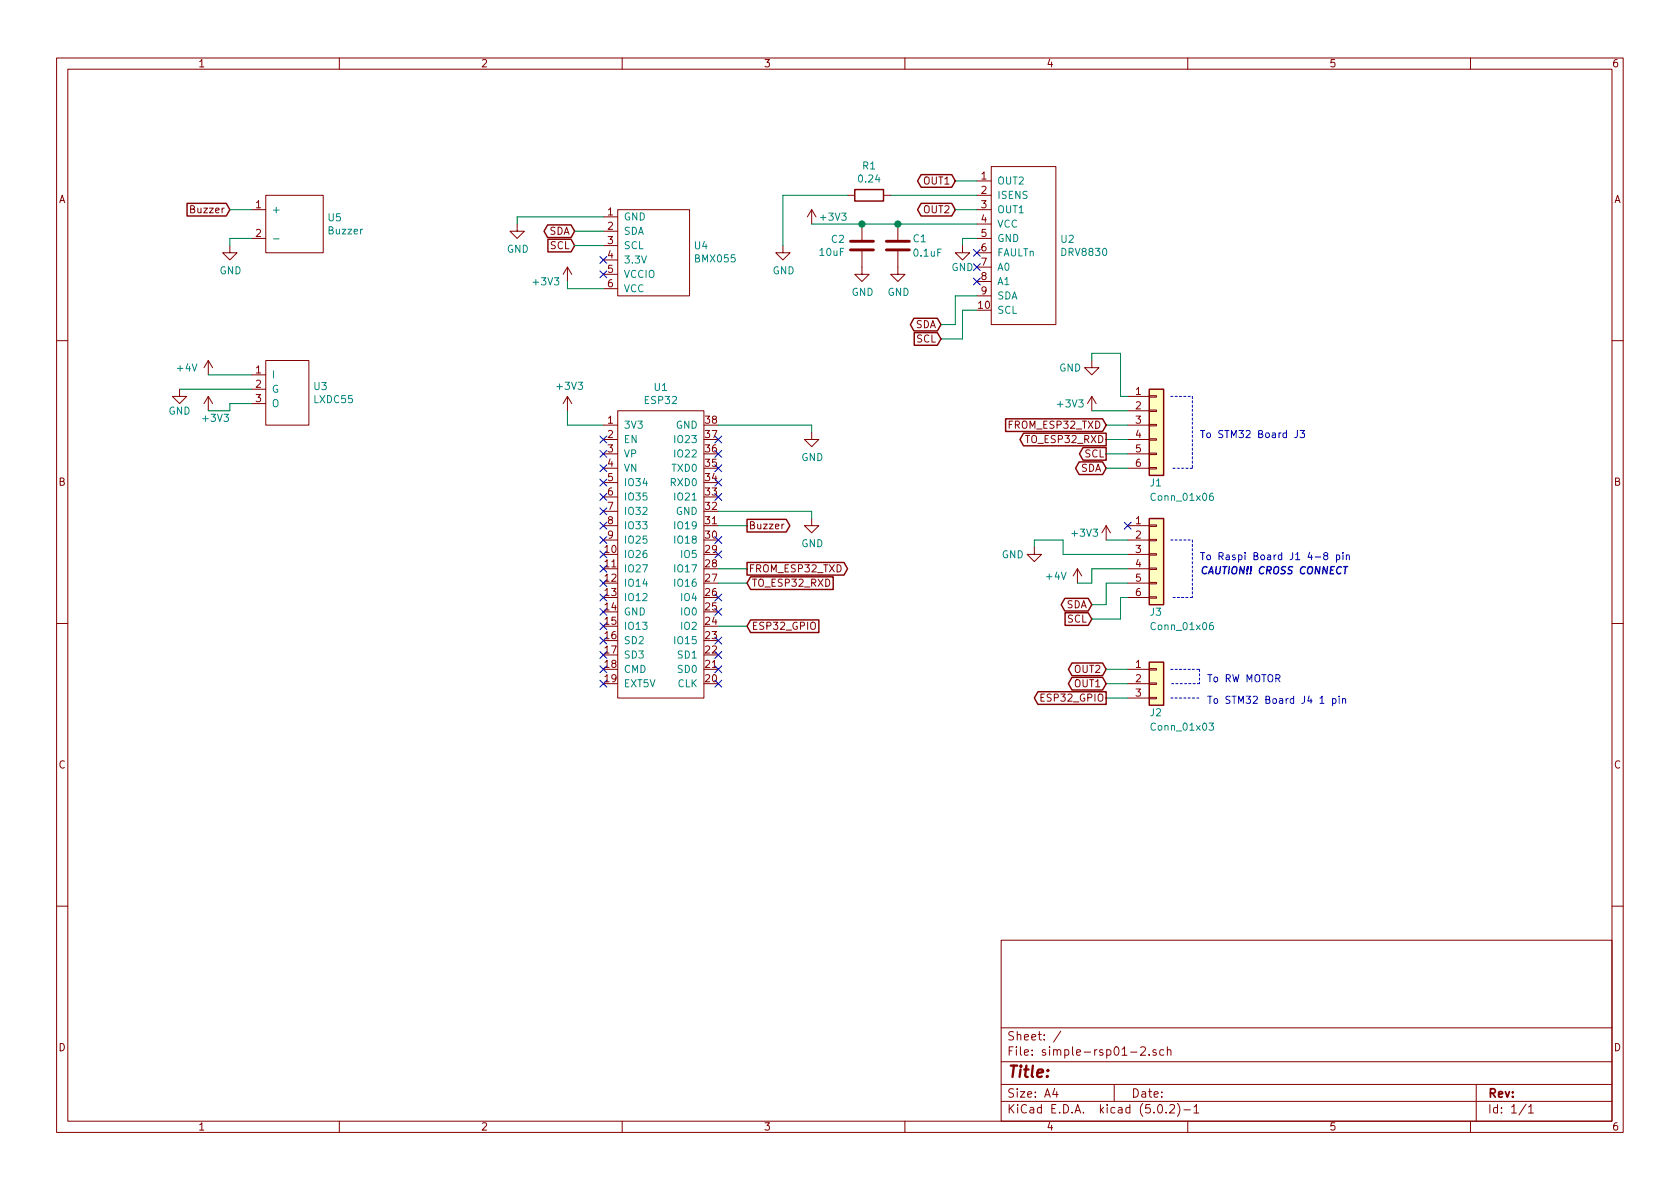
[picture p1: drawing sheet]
EESchema Schematic File Version 4
LIBS:simple-rsp01-2-cache
EELAYER 26 0
EELAYER END
$Descr A4 11693 8268
encoding utf-8
Sheet 1 1
Title ""
Date ""
Rev ""
Comp ""
Comment1 ""
Comment2 ""
Comment3 ""
Comment4 ""
$EndDescr
$Comp
L RSP-01:ESP32 U1
U 1 1
P 4600 3850
F 0 "U1" H 4600 5015 50  0000 C CNN
F 1 "ESP32" H 4600 4924 50  0000 C CNN
F 2 "RSP-01:ESP32" H 4600 3850 50  0001 C CNN
F 3 "" H 4600 3850 50  0001 C CNN
	1    4600 3850
	1    0    0    -1  
$EndComp
$Comp
L RSP-01:DRV8830 U2
U 1 1
P 7100 1650
F 0 "U2" H 7378 1646 50  0000 L CNN
F 1 "DRV8830" H 7378 1555 50  0000 L CNN
F 2 "RSP-01:DRV8830" H 7100 1650 50  0001 C CNN
F 3 "" H 7100 1650 50  0001 C CNN
	1    7100 1650
	1    0    0    -1  
$EndComp
$Comp
L RSP-01:LXDC55 U3
U 1 1
P 1950 2700
F 0 "U3" H 2178 2721 50  0000 L CNN
F 1 "LXDC55" H 2178 2630 50  0000 L CNN
F 2 "RSP-01:LXDC55" H 1950 2700 50  0001 C CNN
F 3 "" H 1950 2700 50  0001 C CNN
	1    1950 2700
	1    0    0    -1  
$EndComp
$Comp
L RSP-01:C C1
U 1 1
P 6250 1700
F 0 "C1" H 6350 1750 50  0000 L CNN
F 1 "0.1uF" H 6350 1650 50  0000 L CNN
F 2 "Capacitor_THT:C_Disc_D3.0mm_W1.6mm_P2.50mm" H 6288 1550 50  0001 C CNN
F 3 "" H 6250 1700 50  0000 C CNN
	1    6250 1700
	1    0    0    -1  
$EndComp
$Comp
L Connector_Generic:Conn_01x03 J2
U 1 1
P 8050 4750
F 0 "J2" H 8000 4550 50  0000 L CNN
F 1 "Conn_01x03" H 8000 4450 50  0000 L CNN
F 2 "Connector_PinHeader_2.54mm:PinHeader_1x03_P2.54mm_Horizontal" H 8050 4750 50  0001 C CNN
F 3 "~" H 8050 4750 50  0001 C CNN
	1    8050 4750
	1    0    0    -1  
$EndComp
$Comp
L Connector_Generic:Conn_01x06 J1
U 1 1
P 8050 2950
F 0 "J1" H 8000 2550 50  0000 L CNN
F 1 "Conn_01x06" H 8000 2450 50  0000 L CNN
F 2 "Connector_PinHeader_2.54mm:PinHeader_1x06_P2.54mm_Horizontal" H 8050 2950 50  0001 C CNN
F 3 "~" H 8050 2950 50  0001 C CNN
	1    8050 2950
	1    0    0    -1  
$EndComp
$Comp
L Connector_Generic:Conn_01x06 J3
U 1 1
P 8050 3850
F 0 "J3" H 8000 3450 50  0000 L CNN
F 1 "Conn_01x06" H 8000 3350 50  0000 L CNN
F 2 "Connector_PinHeader_2.54mm:PinHeader_1x06_P2.54mm_Horizontal" H 8050 3850 50  0001 C CNN
F 3 "~" H 8050 3850 50  0001 C CNN
	1    8050 3850
	1    0    0    -1  
$EndComp
$Comp
L RSP-01:BMX055 U4
U 1 1
P 4550 1750
F 0 "U4" H 4827 1801 50  0000 L CNN
F 1 "BMX055" H 4827 1710 50  0000 L CNN
F 2 "RSP-01:BMX055" H 4550 1750 50  0001 C CNN
F 3 "" H 4550 1750 50  0001 C CNN
	1    4550 1750
	1    0    0    -1  
$EndComp
$Comp
L power:+3V3 #PWR0101
U 1 1
P 3950 2850
F 0 "#PWR0101" H 3950 2700 50  0001 C CNN
F 1 "+3V3" H 3965 3023 50  0000 C CNN
F 2 "" H 3950 2850 50  0001 C CNN
F 3 "" H 3950 2850 50  0001 C CNN
	1    3950 2850
	1    0    0    -1  
$EndComp
$Comp
L power:GND #PWR0102
U 1 1
P 5650 3000
F 0 "#PWR0102" H 5650 2750 50  0001 C CNN
F 1 "GND" H 5655 2827 50  0000 C CNN
F 2 "" H 5650 3000 50  0001 C CNN
F 3 "" H 5650 3000 50  0001 C CNN
	1    5650 3000
	1    0    0    -1  
$EndComp
Wire Wire Line
	3950 2850 3950 2950
Wire Wire Line
	3950 2950 4200 2950
Wire Wire Line
	5000 2950 5650 2950
Wire Wire Line
	5650 2950 5650 3000
$Comp
L RSP-01:Buzzer U5
U 1 1
P 2050 1550
F 0 "U5" H 2277 1596 50  0000 L CNN
F 1 "Buzzer" H 2277 1505 50  0000 L CNN
F 2 "RSP-01:Buzzer" H 2050 1550 50  0001 C CNN
F 3 "" H 2050 1550 50  0001 C CNN
	1    2050 1550
	1    0    0    -1  
$EndComp
$Comp
L power:GND #PWR0103
U 1 1
P 1600 1700
F 0 "#PWR0103" H 1600 1450 50  0001 C CNN
F 1 "GND" H 1605 1527 50  0000 C CNN
F 2 "" H 1600 1700 50  0001 C CNN
F 3 "" H 1600 1700 50  0001 C CNN
	1    1600 1700
	1    0    0    -1  
$EndComp
Wire Wire Line
	1600 1700 1600 1650
Wire Wire Line
	1600 1650 1750 1650
Text GLabel 1600 1450 0    50   Input ~ 0
Buzzer
Text GLabel 5200 3650 2    50   Output ~ 0
Buzzer
Wire Wire Line
	1600 1450 1750 1450
Text GLabel 6550 2350 0    50   Input ~ 0
SCL
$Comp
L power:GND #PWR0104
U 1 1
P 6250 1850
F 0 "#PWR0104" H 6250 1600 50  0001 C CNN
F 1 "GND" H 6255 1677 50  0000 C CNN
F 2 "" H 6250 1850 50  0001 C CNN
F 3 "" H 6250 1850 50  0001 C CNN
	1    6250 1850
	1    0    0    -1  
$EndComp
Wire Wire Line
	6700 1700 6700 1650
Wire Wire Line
	6700 1650 6800 1650
$Comp
L power:+3V3 #PWR0105
U 1 1
P 5650 1550
F 0 "#PWR0105" H 5650 1400 50  0001 C CNN
F 1 "+3V3" H 5800 1600 50  0000 C CNN
F 2 "" H 5650 1550 50  0001 C CNN
F 3 "" H 5650 1550 50  0001 C CNN
	1    5650 1550
	1    0    0    -1  
$EndComp
Wire Wire Line
	5650 1550 6000 1550
Text GLabel 6650 1450 0    50   BiDi ~ 0
OUT2
Wire Wire Line
	6650 1450 6800 1450
Wire Wire Line
	6650 1250 6800 1250
Text GLabel 6650 1250 0    50   BiDi ~ 0
OUT1
Wire Wire Line
	7700 4750 7850 4750
Wire Wire Line
	7700 4850 7850 4850
Text GLabel 6550 2250 0    50   BiDi ~ 0
SDA
Text GLabel 7700 4750 0    50   BiDi ~ 0
OUT1
Text GLabel 7700 4650 0    50   BiDi ~ 0
OUT2
Text GLabel 5200 4350 2    50   Input ~ 0
ESP32_GPIO
Wire Wire Line
	5000 4350 5200 4350
Text GLabel 7700 4850 0    50   Output ~ 0
ESP32_GPIO
Wire Wire Line
	7700 4650 7850 4650
Text GLabel 5200 4050 2    50   Input ~ 0
TO_ESP32_RXD
Text GLabel 5200 3950 2    50   Output ~ 0
FROM_ESP32_TXD
Wire Wire Line
	5000 3950 5200 3950
Wire Wire Line
	5000 4050 5200 4050
$Comp
L power:GND #PWR0106
U 1 1
P 1250 2700
F 0 "#PWR0106" H 1250 2450 50  0001 C CNN
F 1 "GND" H 1250 2550 50  0000 C CNN
F 2 "" H 1250 2700 50  0001 C CNN
F 3 "" H 1250 2700 50  0001 C CNN
	1    1250 2700
	1    0    0    -1  
$EndComp
Wire Wire Line
	1250 2700 1750 2700
$Comp
L power:+3V3 #PWR0107
U 1 1
P 1450 2850
F 0 "#PWR0107" H 1450 2700 50  0001 C CNN
F 1 "+3V3" H 1500 2800 50  0000 C CNN
F 2 "" H 1450 2850 50  0001 C CNN
F 3 "" H 1450 2850 50  0001 C CNN
	1    1450 2850
	1    0    0    -1  
$EndComp
Wire Wire Line
	1450 2850 1600 2850
Wire Wire Line
	1600 2850 1600 2800
Wire Wire Line
	1600 2800 1750 2800
Text GLabel 7600 4200 0    50   BiDi ~ 0
SDA
Text GLabel 7600 4300 0    50   Input ~ 0
SCL
$Comp
L power:GND #PWR0108
U 1 1
P 7200 3800
F 0 "#PWR0108" H 7200 3550 50  0001 C CNN
F 1 "GND" H 7050 3750 50  0000 C CNN
F 2 "" H 7200 3800 50  0001 C CNN
F 3 "" H 7200 3800 50  0001 C CNN
	1    7200 3800
	1    0    0    -1  
$EndComp
$Comp
L power:+4V #PWR0109
U 1 1
P 7500 4050
F 0 "#PWR0109" H 7500 3900 50  0001 C CNN
F 1 "+4V" H 7350 4100 50  0000 C CNN
F 2 "" H 7500 4050 50  0001 C CNN
F 3 "" H 7500 4050 50  0001 C CNN
	1    7500 4050
	1    0    0    -1  
$EndComp
$Comp
L power:+4V #PWR0110
U 1 1
P 1450 2600
F 0 "#PWR0110" H 1450 2450 50  0001 C CNN
F 1 "+4V" H 1300 2650 50  0000 C CNN
F 2 "" H 1450 2600 50  0001 C CNN
F 3 "" H 1450 2600 50  0001 C CNN
	1    1450 2600
	1    0    0    -1  
$EndComp
Wire Wire Line
	1450 2600 1750 2600
Text GLabel 4000 1600 0    50   BiDi ~ 0
SDA
Text GLabel 4000 1700 0    50   Input ~ 0
SCL
Wire Wire Line
	4000 1600 4200 1600
Wire Wire Line
	4000 1700 4200 1700
$Comp
L power:GND #PWR0111
U 1 1
P 3600 1550
F 0 "#PWR0111" H 3600 1300 50  0001 C CNN
F 1 "GND" H 3605 1377 50  0000 C CNN
F 2 "" H 3600 1550 50  0001 C CNN
F 3 "" H 3600 1550 50  0001 C CNN
	1    3600 1550
	1    0    0    -1  
$EndComp
Wire Wire Line
	3600 1550 3600 1500
Wire Wire Line
	3600 1500 4200 1500
$Comp
L power:+3V3 #PWR0112
U 1 1
P 3950 1950
F 0 "#PWR0112" H 3950 1800 50  0001 C CNN
F 1 "+3V3" H 3800 1950 50  0000 C CNN
F 2 "" H 3950 1950 50  0001 C CNN
F 3 "" H 3950 1950 50  0001 C CNN
	1    3950 1950
	1    0    0    -1  
$EndComp
Wire Wire Line
	3950 1950 3950 2000
Wire Wire Line
	3950 2000 4200 2000
$Comp
L power:+3V3 #PWR0113
U 1 1
P 7600 2850
F 0 "#PWR0113" H 7600 2700 50  0001 C CNN
F 1 "+3V3" H 7450 2900 50  0000 C CNN
F 2 "" H 7600 2850 50  0001 C CNN
F 3 "" H 7600 2850 50  0001 C CNN
	1    7600 2850
	1    0    0    -1  
$EndComp
$Comp
L power:GND #PWR0114
U 1 1
P 7600 2500
F 0 "#PWR0114" H 7600 2250 50  0001 C CNN
F 1 "GND" H 7450 2450 50  0000 C CNN
F 2 "" H 7600 2500 50  0001 C CNN
F 3 "" H 7600 2500 50  0001 C CNN
	1    7600 2500
	1    0    0    -1  
$EndComp
Wire Wire Line
	7600 2850 7850 2850
Wire Wire Line
	7800 2450 7800 2750
Wire Wire Line
	7800 2750 7850 2750
Text GLabel 7700 3250 0    50   BiDi ~ 0
SDA
Text GLabel 7700 3150 0    50   Output ~ 0
SCL
Wire Wire Line
	7700 2950 7850 2950
Wire Wire Line
	7700 3050 7850 3050
Text GLabel 7700 2950 0    50   Input ~ 0
FROM_ESP32_TXD
Text GLabel 7700 3050 0    50   Output ~ 0
TO_ESP32_RXD
Wire Wire Line
	7700 3150 7850 3150
Wire Wire Line
	7700 3250 7850 3250
$Comp
L power:+3V3 #PWR0115
U 1 1
P 7700 3750
F 0 "#PWR0115" H 7700 3600 50  0001 C CNN
F 1 "+3V3" H 7550 3800 50  0000 C CNN
F 2 "" H 7700 3750 50  0001 C CNN
F 3 "" H 7700 3750 50  0001 C CNN
	1    7700 3750
	1    0    0    -1  
$EndComp
Wire Wire Line
	7850 3750 7700 3750
Wire Wire Line
	7400 3850 7850 3850
Wire Wire Line
	7800 4150 7850 4150
Wire Wire Line
	7800 4150 7800 4300
Wire Wire Line
	7800 4300 7600 4300
Wire Wire Line
	7700 4050 7700 4200
Wire Wire Line
	7700 4200 7600 4200
Wire Wire Line
	7700 4050 7850 4050
Wire Wire Line
	7600 4050 7600 3950
Wire Wire Line
	7600 3950 7850 3950
Wire Wire Line
	7500 4050 7600 4050
$Comp
L power:GND #PWR0116
U 1 1
P 5650 3600
F 0 "#PWR0116" H 5650 3350 50  0001 C CNN
F 1 "GND" H 5655 3427 50  0000 C CNN
F 2 "" H 5650 3600 50  0001 C CNN
F 3 "" H 5650 3600 50  0001 C CNN
	1    5650 3600
	1    0    0    -1  
$EndComp
Wire Wire Line
	5650 3550 5650 3600
Wire Wire Line
	5000 3550 5650 3550
Wire Wire Line
	5000 3650 5200 3650
Wire Notes Line
	8150 2750 8300 2750
Wire Notes Line
	8300 2750 8300 3250
Wire Notes Line
	8300 3250 8150 3250
Text Notes 8350 3050 0    50   ~ 0
To STM32 Board J3
Wire Notes Line
	8150 4850 8350 4850
Wire Notes Line
	8150 4650 8350 4650
Wire Notes Line
	8350 4650 8350 4750
Wire Notes Line
	8350 4750 8150 4750
Text Notes 8400 4750 0    50   ~ 0
To RW MOTOR
Text Notes 8400 4900 0    50   ~ 0
To STM32 Board J4 1 pin
Wire Notes Line
	8150 3750 8300 3750
Wire Notes Line
	8300 3750 8300 4150
Wire Notes Line
	8300 4150 8150 4150
Text Notes 8350 3900 0    50   ~ 0
To Raspi Board J1 4-8 pin
Text Notes 8350 4000 0    50   Italic 10
CAUTION!! CROSS CONNECT
$Comp
L power:GND #PWR0117
U 1 1
P 5450 1700
F 0 "#PWR0117" H 5450 1450 50  0001 C CNN
F 1 "GND" H 5455 1527 50  0000 C CNN
F 2 "" H 5450 1700 50  0001 C CNN
F 3 "" H 5450 1700 50  0001 C CNN
	1    5450 1700
	1    0    0    -1  
$EndComp
Wire Wire Line
	5450 1350 5450 1700
$Comp
L RSP-01:C C2
U 1 1
P 6000 1700
F 0 "C2" H 6115 1746 50  0000 L CNN
F 1 "10uF" H 6115 1655 50  0000 L CNN
F 2 "Capacitor_THT:C_Disc_D3.0mm_W1.6mm_P2.50mm" H 6038 1550 50  0001 C CNN
F 3 "" H 6000 1700 50  0000 C CNN
	1    6000 1700
	-1   0    0    -1  
$EndComp
$Comp
L power:GND #PWR0118
U 1 1
P 6000 1850
F 0 "#PWR0118" H 6000 1600 50  0001 C CNN
F 1 "GND" H 6005 1677 50  0000 C CNN
F 2 "" H 6000 1850 50  0001 C CNN
F 3 "" H 6000 1850 50  0001 C CNN
	1    6000 1850
	1    0    0    -1  
$EndComp
Wire Wire Line
	6800 2150 6700 2150
Wire Wire Line
	6700 2150 6700 2350
Wire Wire Line
	6700 2350 6550 2350
Wire Wire Line
	6800 2050 6650 2050
Wire Wire Line
	6650 2050 6650 2250
Wire Wire Line
	6650 2250 6550 2250
$Comp
L power:GND #PWR0119
U 1 1
P 6700 1700
F 0 "#PWR0119" H 6700 1450 50  0001 C CNN
F 1 "GND" H 6700 1550 50  0000 C CNN
F 2 "" H 6700 1700 50  0001 C CNN
F 3 "" H 6700 1700 50  0001 C CNN
	1    6700 1700
	1    0    0    -1  
$EndComp
Connection ~ 6000 1550
Wire Wire Line
	6000 1550 6250 1550
Connection ~ 6250 1550
Wire Wire Line
	6250 1550 6800 1550
$Comp
L Device:R R1
U 1 1
P 6050 1350
F 0 "R1" V 5843 1350 50  0000 C CNN
F 1 "0.24" V 5934 1350 50  0000 C CNN
F 2 "Resistor_SMD:R_1210_3225Metric_Pad1.42x2.65mm_HandSolder" V 5980 1350 50  0001 C CNN
F 3 "~" H 6050 1350 50  0001 C CNN
	1    6050 1350
	0    1    1    0   
$EndComp
Wire Wire Line
	6200 1350 6800 1350
Wire Wire Line
	5900 1350 5450 1350
Wire Wire Line
	7600 2500 7600 2450
NoConn ~ 7850 3650
Wire Wire Line
	7600 2450 7800 2450
Wire Wire Line
	7200 3800 7200 3750
Wire Wire Line
	7200 3750 7400 3750
Wire Wire Line
	7400 3750 7400 3850
NoConn ~ 6800 1750
NoConn ~ 6800 1850
NoConn ~ 6800 1950
NoConn ~ 4200 1800
NoConn ~ 4200 1900
NoConn ~ 5000 3050
NoConn ~ 5000 3150
NoConn ~ 5000 3250
NoConn ~ 5000 3350
NoConn ~ 5000 3450
NoConn ~ 5000 3750
NoConn ~ 5000 3850
NoConn ~ 5000 4150
NoConn ~ 5000 4250
NoConn ~ 5000 4450
NoConn ~ 5000 4550
NoConn ~ 5000 4650
NoConn ~ 5000 4750
NoConn ~ 4200 4750
NoConn ~ 4200 4650
NoConn ~ 4200 4550
NoConn ~ 4200 4450
NoConn ~ 4200 4350
NoConn ~ 4200 4250
NoConn ~ 4200 4150
NoConn ~ 4200 4050
NoConn ~ 4200 3950
NoConn ~ 4200 3850
NoConn ~ 4200 3750
NoConn ~ 4200 3650
NoConn ~ 4200 3550
NoConn ~ 4200 3450
NoConn ~ 4200 3350
NoConn ~ 4200 3250
NoConn ~ 4200 3150
NoConn ~ 4200 3050
$EndSCHEMATC
